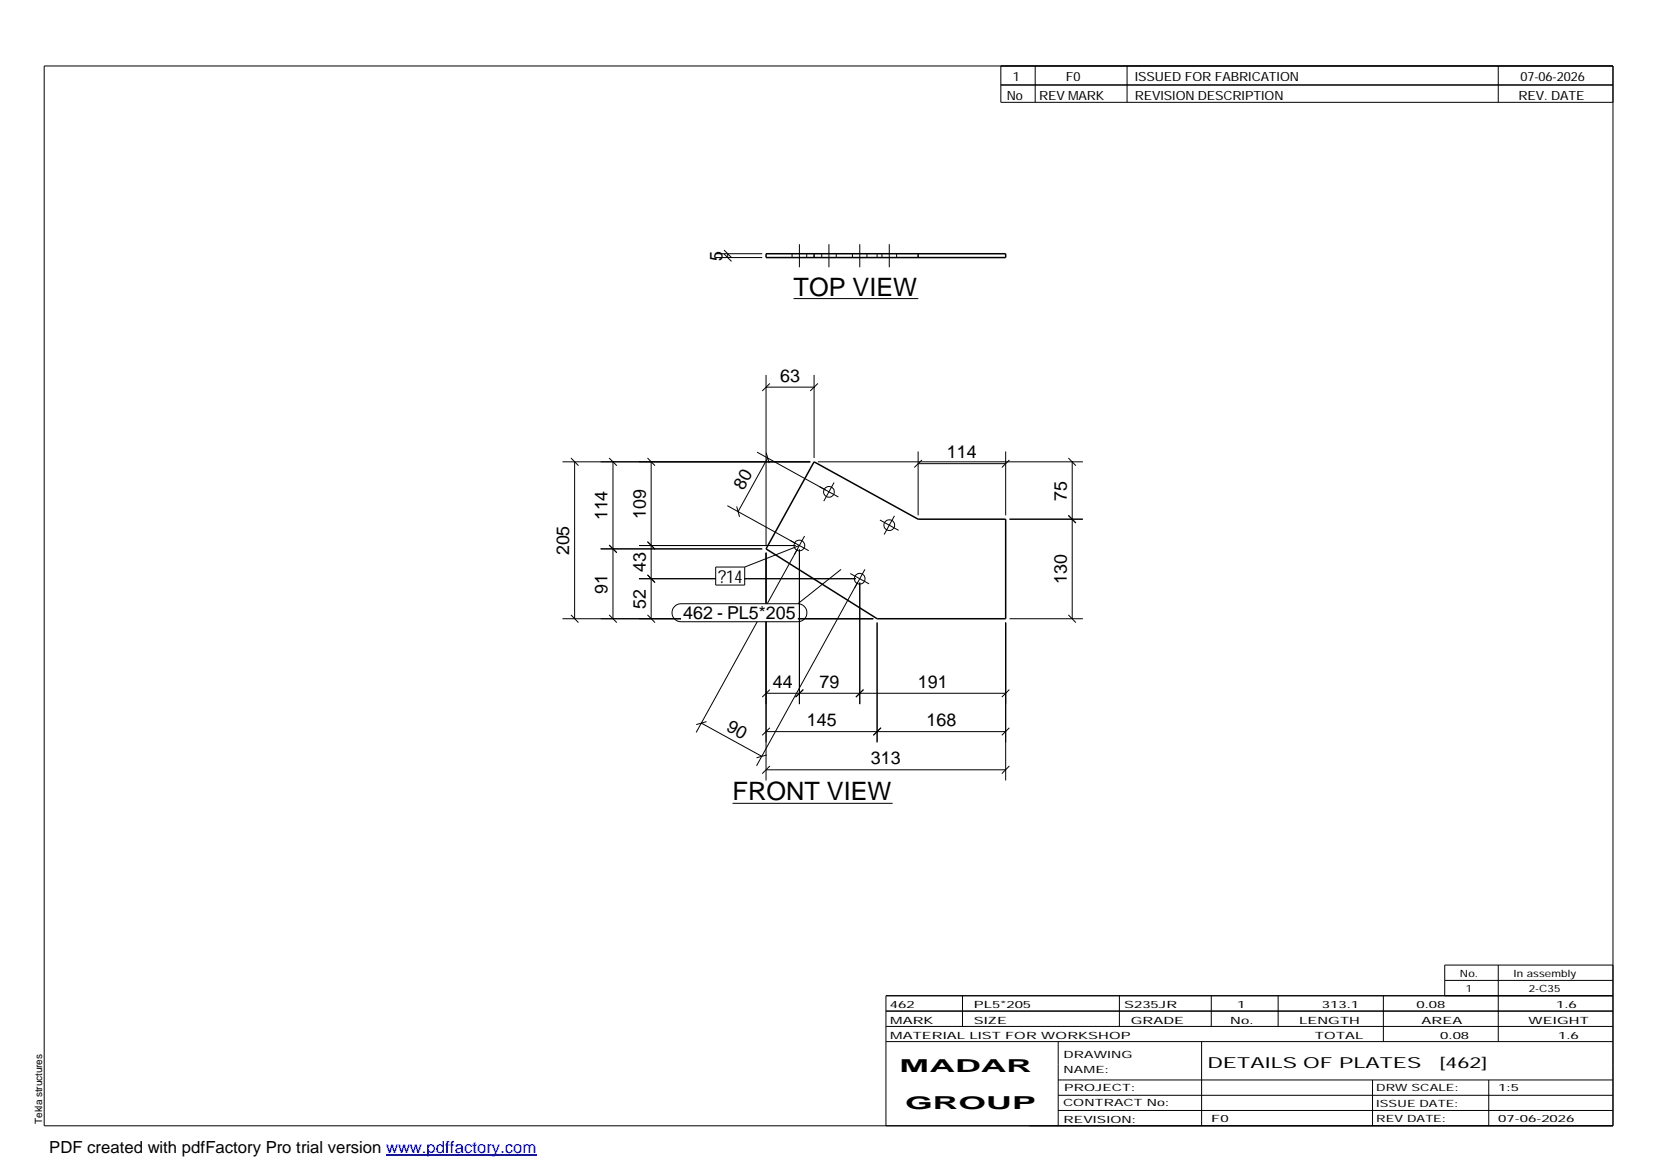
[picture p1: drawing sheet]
<svg xmlns="http://www.w3.org/2000/svg" width="420mm" height="297mm" viewBox="0 0 420 297" stroke-linecap="round" stroke-linejoin="round" font-family="sans-serif">
<g fill="none" stroke="#000" stroke-width=".25">
<path d="M11.2 16.7h398.3v269.1h-398.3zM254.1 16.7v9.3h155.4M262.8 16.7v9.3M286.1 16.7v9.3M380.4 16.7v9.3M254.1 21.6h155.4M181.7 65.4h11.8M181.7 64.4h11.8M183.8 64.5l1.9 1.9M183.8 63.5l1.9 1.9M184.7 64.4v1M201.1 64.4v1"/>
<path d="M201.5 75.8h31.6M202.9 62v5.8M204.8 64.4v1M208.6 64.4v1M210.4 62v5.8M212.3 64.4v1M216.4 64.4v1M218.3 62v5.8M220.1 64.4v1M223.9 64.4v1M225.8 62v5.8M227.6 64.4v1"/>
<path d="M194.5 95.2v43.2M194.5 98.3h12.2M195.5 97.4l-2 1.9M206.7 95.2v21.1M207.6 97.4l-1.9 1.9M142.8 117.2h62.9M144.9 116.3l2 1.9M145.9 117.2v39.9M154.6 116.3l2 1.9M155.6 117.2v39.9M164.4 116.3l1.9 1.9M165.3 117.2v39.9"/>
<path d="M192.2 114.8l17.4 9.6M194.5 115l.8 2.6M194.9 116.3l-7.5 13.6M207.6 117.2h67.3M233.1 117.7h22.2M233.1 114.6v16.2M234.1 116.8l-2 1.9M255.3 114.6v16.2M256.2 116.8l-1.9 1.9M271.2 116.3l1.9 1.9M272.2 117.2v39.9M152.5 139.3h41"/>
<path d="M154.6 138.4l2 1.9M162.2 138.5h39.8M164.4 137.5l1.9 1.9M184.7 128.4l17.4 9.6M187 128.6l.7 2.6M200.6 137.2l4.7 2.6M202.5 139.3l-7.7 14M202.9 139.5v39.3M202.9 138.5l-13.8 5.5M204.3 136.1l-2.7 4.8M208.1 123.6l4.8 2.6M211.8 122.5l-2.7 4.7"/>
<path d="M223.4 132l4.7 2.6M227.1 131l-2.6 4.7M256.3 131.8h18.6M271.2 130.8l1.9 2M142.8 157.1h30.1M144.9 156.1l2 2M154.6 156.1l2 2M162.2 146.9h19.6M164.4 156.1l1.9 2M164.4 146l1.9 1.9M171.3 154l.7-.6 .9-.1h29.7a2.29 2.29 0 0 1 2.3 2.3 2.29 2.29 0 0 1-2.3 2.2h-29.7a2.27 2.27 0 0 1-2.1-1.4 2.27 2.27 0 0 1 .5-2.4zM181.7 144h7.4v4.5h-7.4z"/>
<path d="M189 146.9h28.3M192.2 157.8l-15.5 28.2M194.5 140.3v13M194.5 157.8v40.3M202.6 157.1h19.1M213.5 144.6l-10.9 8.7M215.9 145.6l4.7 2.6M218.3 147.9v30.9M219.6 144.6l-27.5 49.8M222.7 158.1v30.4M255.3 158.1v40M256.3 157.1h18.6"/>
<path d="M271.2 156.1l1.9 2M194.5 176h60.8M195.5 175.1l-2 1.9M203.9 175.1l-1.9 1.9M219.2 175.1l-1.9 1.9M256.2 175.1l-1.9 1.9M178.1 183.6l15.3 8.4M179.4 183.2l-2.7 .8M194.5 195.4h60.8M194.5 185.7h60.8M194.6 191.7l-2.5 .7M195.5 194.5l-2 1.9"/>
<path d="M195.5 184.8l-2 1.9M223.6 184.8l-1.9 1.9M256.2 194.5l-1.9 1.9M256.2 184.8l-1.9 1.9M186 203.9h40.6M224.9 256.7h184.6M244.3 252.8v7.8M284.2 252.8v7.8M307.5 252.8v7.8M324.5 252.8v7.8M351.2 252.8v11.6M366.8 248.9h42.7"/>
<path d="M380.4 245v19.4M409.5 245h-42.7v7.8M409.5 252.8h-184.6v33M224.9 264.4h184.6M224.9 260.6h184.6M268.6 264.4v21.4M268.6 274.2h140.9M268.6 278.1h140.9M305.1 264.4v21.4M348.4 274.2v11.6M378 274.2v11.6M268.6 281.9h140.9"/>
<circle cx="202.9" cy="138.5" r="1.36"/>
<circle cx="210.5" cy="124.9" r="1.36"/>
<circle cx="225.8" cy="133.3" r="1.37"/>
<circle cx="218.2" cy="146.9" r="1.36"/>
</g>
<path d="M194.5 64.4h60.8v1h-60.8zM206.7 64.4v1M233.1 64.4v1M206.7 117.2l26.4 14.6h22.2v25.3h-32.6l-28.2-17.8z" fill="none" stroke="#000" stroke-width=".38"/>
<path d="M222.7 65.4v-1" fill="none" stroke="#000" stroke-width=".25" stroke-dasharray="2.1 2.1" stroke-linecap="butt"/>
<path d="M98 293.3h38.2" fill="none" stroke="#00f" stroke-width=".3"/>
<g font-size="6.4">
<text x="201.5" y="75.1">TOP VIEW</text>
<text x="186" y="203.2">FRONT VIEW</text>
</g>
<g font-size="4.5">
<text x="183.4" y="66.2" transform="rotate(-90 183.4 66.2)">5</text>
<text x="198" y="96.9">63</text>
<text x="240.4" y="116.3">114</text>
<text x="188.7" y="124.6" transform="rotate(-61 188.7 124.6)">80</text>
<text x="164" y="131.6" transform="rotate(-90 164 131.6)">109</text>
<text x="270.8" y="127.1" transform="rotate(-90 270.8 127.1)">75</text>
<text x="154.3" y="132.1" transform="rotate(-90 154.3 132.1)">114</text>
<text x="144.5" y="141" transform="rotate(-90 144.5 141)">205</text>
<text x="164" y="145.2" transform="rotate(-90 164 145.2)">43</text>
<text x="182.3" y="147.9">?14</text>
<text x="270.8" y="148.2" transform="rotate(-90 270.8 148.2)">130</text>
<text x="154.3" y="150.7" transform="rotate(-90 154.3 150.7)">91</text>
<text x="164" y="154.5" transform="rotate(-90 164 154.5)">52</text>
<text x="173.4" y="157.3">462 - PL5*205</text>
<text x="196.2" y="174.6">44</text>
<text x="208.1" y="174.6">79</text>
<text x="233" y="174.6">191</text>
<text x="184.1" y="185.4" transform="rotate(29 184.1 185.4)">90</text>
<text x="204.8" y="184.3">145</text>
<text x="235.2" y="184.3">168</text>
<text x="221.1" y="194">313</text>
<text x="228.4" y="272.3">MADAR</text>
<text x="229.8" y="281.6">GROUP</text>
</g>
<text font-size="4.2" x="12.5" y="292.7">PDF created with pdfFactory Pro trial version www.pdffactory.com</text>
<g font-size="3.9">
<text x="306.5" y="271.3">DETAILS OF PLATES</text>
<text x="365.4" y="271.3">[462]</text>
</g>
<g font-size="3.2">
<text x="257.1" y="20.5">1</text>
<text x="270.6" y="20.5">F0</text>
<text x="288.1" y="20.5">ISSUED FOR FABRICATION</text>
<text x="386" y="20.5">07-06-2026</text>
<text x="255.6" y="25.5">No</text>
<text x="263.8" y="25.5">REV MARK</text>
<text x="288.1" y="25.5">REVISION DESCRIPTION</text>
<text x="385.5" y="25.5">REV. DATE</text>
</g>
<g font-size="2.5">
<text x="370.6" y="247.9">No.</text>
<text x="372.1" y="251.8">1</text>
<text x="384.3" y="247.9">In assembly</text>
<text x="388.1" y="251.8">2-C35</text>
<text x="225.9" y="255.9">462</text>
<text x="247.3" y="255.9">PL5*205</text>
<text x="285.4" y="255.9">S235JR</text>
<text x="314.1" y="255.9">1</text>
<text x="335.6" y="255.9">313.1</text>
<text x="359.6" y="255.9">0.08</text>
<text x="395.1" y="255.9">1.6</text>
<text x="226" y="263.7">MATERIAL LIST FOR WORKSHOP</text>
<text x="226" y="259.9">MARK</text>
<text x="247.2" y="259.9">SIZE</text>
<text x="287.1" y="259.9">GRADE</text>
<text x="312.3" y="259.9">No.</text>
<text x="329.8" y="259.9">LENGTH</text>
<text x="333.8" y="263.7">TOTAL</text>
<text x="360.9" y="259.9">AREA</text>
<text x="365.6" y="263.7">0.08</text>
<text x="388.1" y="259.9">WEIGHT</text>
<text x="395.6" y="263.7">1.6</text>
<text x="270" y="268.5">DRAWING</text>
<text x="270" y="272.5">NAME:</text>
<text x="269.9" y="280.9">CONTRACT No:</text>
<text x="270.2" y="277">PROJECT:</text>
<text x="349.4" y="277.1">DRW SCALE:</text>
<text x="349.4" y="281">ISSUE DATE:</text>
<text x="380.4" y="277.1">1:5</text>
<text x="10.7" y="285.4" transform="rotate(-90 10.7 285.4)">Tekla structures</text>
<text x="270" y="285">REVISION:</text>
<text x="307.5" y="284.8">F0</text>
<text x="349.4" y="284.8">REV DATE:</text>
<text x="380.4" y="284.8">07-06-2026</text>
</g>
</svg>
